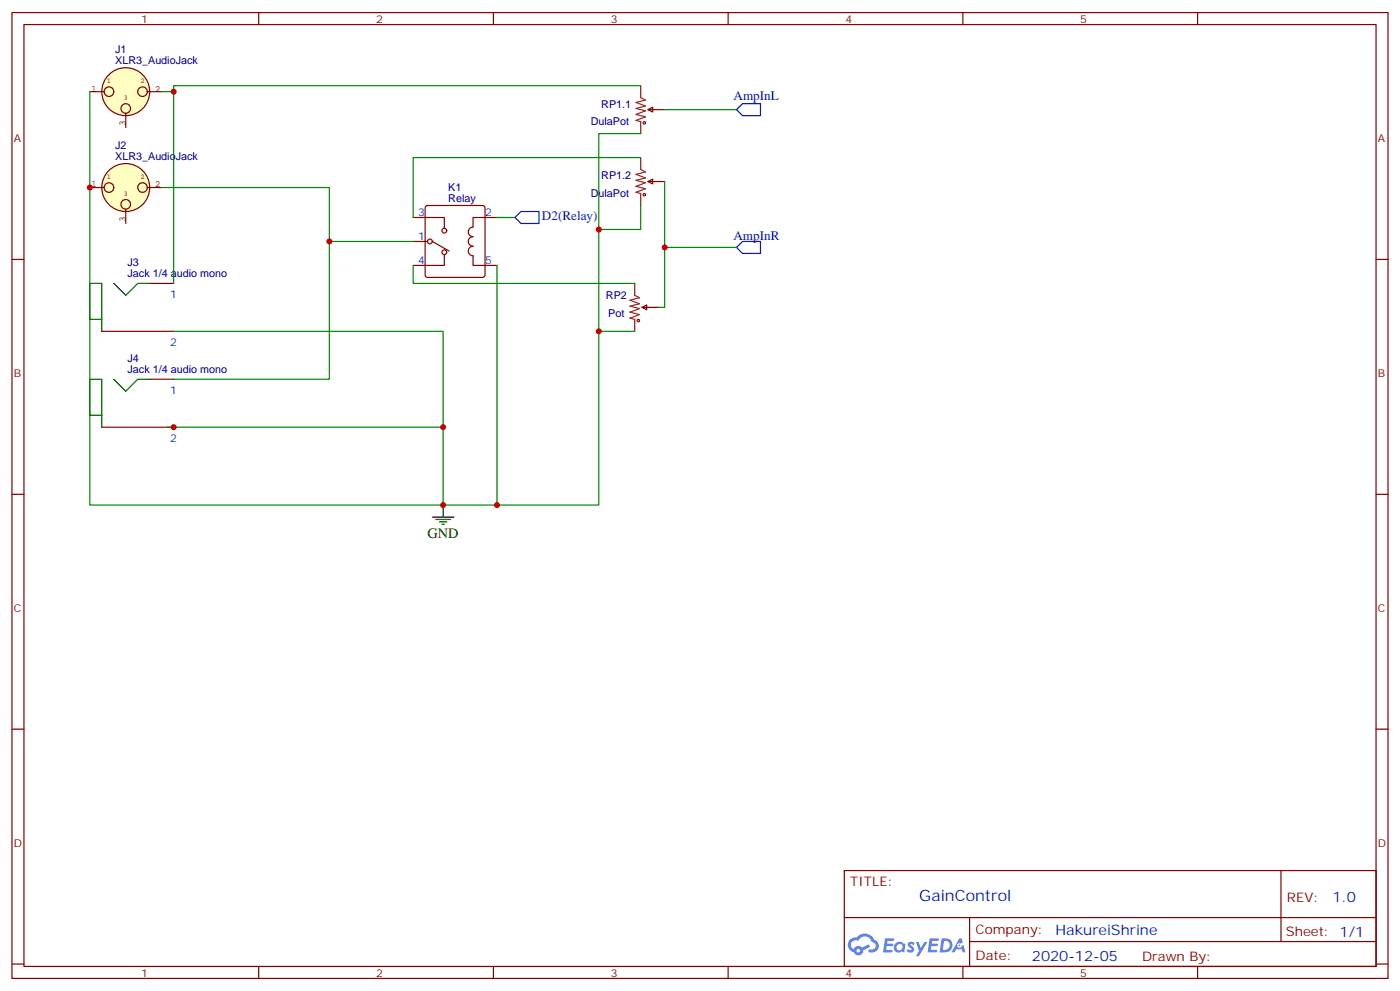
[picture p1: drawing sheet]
<svg xmlns="http://www.w3.org/2000/svg" width="412mm" height="292mm" viewBox="0 0 412 292" stroke-linecap="round" stroke-linejoin="round" font-family="sans-serif">
<g fill="none" stroke="#870000" stroke-width=".35">
<path d="M3.5 3.7h405.4v284.3h-405.4zM7.1 7.2h398.2v277.3h-398.2zM76.2 3.7v3.5M145.3 3.7v3.5M214.5 3.7v3.5M283.6 3.7v3.5M352.8 3.7v3.5M3.5 76.4h3.6M405.3 76.4h3.6M3.5 145.5h3.6M405.3 145.5h3.6M3.5 214.7h3.6"/>
<path d="M405.3 214.7h3.6M248.7 256.3h156.6v28.2h-156.6zM377.3 256.3v20.9M248.7 270.1h156.5M285.6 277.2h119.6M285.6 270.1v14.2M3.5 283.8h3.6M76.2 284.5v3.5M145.3 284.5v3.5M214.5 284.5v3.5M283.6 284.5v3.5M352.8 284.5v3.5"/>
<path d="M405.3 283.8h3.6"/>
</g>
<g fill="#5487ff">
<path d="M267.7 277.5a1.22 1.22 0 0 1 1.7 .2l-.4 .6a.47 .47 0 0 0-.3-.4 .47 .47 0 0 0-.5 .2l.1 .2a1.14 1.14 0 0 1 .8 1.8 1.14 1.14 0 0 1-1.9 0l-.2-.2 .5-.6 .7 .5a.29 .29 0 0 0 .3-.3 .29 .29 0 0 0-.2-.3 1.04 1.04 0 0 1-.6-1.7z"/>
<path d="M260.7 276.2h2.4l.3 .2-.2 .5-1.8 .1-.1 .8h1.5l.3 .4-.3 .4h-1.6l-.2 1.1h1.7l.2 .3-.2 .3-2.6 .1z"/>
<path d="M273.8 276.2h2.4l.3 .2-.1 .5-1.8 .1-.2 .8h1.6l.3 .4-.4 .4-1.6-.1-.1 1.1 1.7 .1 .2 .3-.2 .3-2.6 .1z"/>
<path d="M282.6 276.2h.7l.3 1.3-.6 .3a.69 .69 0 0 0-1 .3 .69 .69 0 0 0 .4 .9 .69 .69 0 0 0 .9-.6l.5-.2 .6 2.2h-.8l-.2-.9h-1.8l-.5 .9h-.8z"/>
<path d="M269.8 277.3h.8l.6 1.8 1.1-1.8h.9l-2.6 4.2h-.8l.9-1.5z"/>
<path d="M277.4 276.2l-.6 4.2h1.3a2.11 2.11 0 0 0 2.5-2.1 2.11 2.11 0 0 0-2.5-2.1zM278.1 277a1.39 1.39 0 0 1 1.7 1.4 1.39 1.39 0 0 1-1.8 1.2h-.3z"/>
<path d="M263.7 277.8a1.54 1.54 0 0 0-.1 2.2 1.54 1.54 0 0 0 2.2 .1l.6 .3 .3-2.3-.2-.3h-.4a1.49 1.49 0 0 0-2.4 0zM264 278.8a.94 .94 0 0 1 1.8 0 .94 .94 0 0 1-1.8 0z"/>
<path d="M250.4 276.6a2.18 2.18 0 0 0 1.1 3.7 1.44 1.44 0 0 0 1.6 .9 1.44 1.44 0 0 0 1.2-1.4l2-1.1-.5-.7-1.9 1a1.47 1.47 0 0 0-2.4 .4 1.39 1.39 0 0 1-.7-1.9 1.39 1.39 0 0 1 2-.5 2.12 2.12 0 0 1 2.2-1.3 2.12 2.12 0 0 1 1.9 1.7 1.14 1.14 0 0 1 1.1 1.4 1.14 1.14 0 0 1-1.7 .7 .43 .43 0 0 0-.5 .4 .43 .43 0 0 0 .4 .5 1.98 1.98 0 0 0 2.5-1.2 1.98 1.98 0 0 0-1.2-2.6 3.1 3.1 0 0 0-5.3-.6l-.9 .1zM252.3 279.9a.55 .55 0 0 1 1.1 0 .55 .55 0 0 1-1.1 0z"/>
<circle cx="282.6" cy="278.3" r=".26"/>
</g>
<path d="M190.9 32.3l1.4-.7v1.4zM190.9 32.3h4.9M190.9 53.4l1.4-.7v1.5zM190.9 53.4h4.9M189.1 90.5l1.4-.7v1.4zM189.1 90.5h4.9" fill="none" stroke="#870000" stroke-width=".35"/>
<g fill="none" stroke="#a10000" stroke-width=".35">
<circle cx="189.8" cy="36.2" r=".35"/>
<circle cx="189.8" cy="57.3" r=".35"/>
<circle cx="188" cy="94.4" r=".35"/>
</g>
<path d="M188.7 25.2v3.6l1.4 .7-2.8 .7 2.8 1-2.8 .7 2.8 .7-2.8 1.1 2.8 .7-2.8 1.1 1.4 .3v3.5M188.7 46.4v3.5l1.4 .7-2.8 .7 2.8 1.1-2.8 .7 2.8 .7-2.8 1.1 2.8 .7-2.8 1 1.4 .4v3.5M187 83.4v3.6l1.4 .7-2.8 .7 2.8 1-2.8 .7 2.8 .7-2.8 1.1 2.8 .7-2.8 1.1 1.4 .3v3.5" fill="none" stroke="#8c2424" stroke-width=".35"/>
<circle cx="37" cy="27" r="7.1" fill="#ffffc2" stroke="#850000" stroke-width=".35"/>
<g fill="none" stroke="#850000" stroke-width=".35">
<path d="M26.5 27h4.2M33.5 27a1.41 1.41 0 0 0-2-1.3 1.41 1.41 0 0 0-.3 2.3 1.41 1.41 0 0 0 2.2-.6l.1-.4M37 33.3v4.3M47.6 27h-4.2a1.41 1.41 0 0 0-2-1.3 1.41 1.41 0 0 0-.4 2.3 1.41 1.41 0 0 0 2.3-.6l.1-.4"/>
<circle cx="37" cy="31.9" r="1.41"/>
</g>
<circle cx="37" cy="55.2" r="7.1" fill="#ffffc2" stroke="#850000" stroke-width=".35"/>
<g fill="none" stroke="#850000" stroke-width=".35">
<path d="M26.5 55.2h4.2M43.4 55.2h4.2M37 61.6v4.2"/>
<circle cx="32.1" cy="55.2" r="1.41"/>
<circle cx="42" cy="55.2" r="1.41"/>
<circle cx="37" cy="60.2" r="1.41"/>
</g>
<g fill="none" stroke="#870000" stroke-width=".35">
<path d="M121.7 64h9.2v3.2M121.7 71.1h4.2M125.5 60.7l.4-.2h16.3l.5 .2 .2 .5v19.8l-.3 .5-.4 .2h-16.3l-.5-.3-.2-.4v-19.8zM127.4 71.1l4.9 2.8M130.9 75v3.1h-9.2M146.4 64h-7.1v2.9a1.41 1.41 0 0 0-1.4 1.4 1.41 1.41 0 0 0 1.4 1.4 1.41 1.41 0 0 0-1.4 1.4 1.41 1.41 0 0 0 1.4 1.4 1.41 1.41 0 0 0-1.4 1.4 1.41 1.41 0 0 0 1.4 1.4v2.8h7.1M30 97.5h21.2M44.1 83.4h7.1M44.1 111.7h7.1M30 125.8h21.2"/>
<circle cx="126.6" cy="71.1" r=".71"/>
<circle cx="130.9" cy="74.3" r=".71"/>
<circle cx="130.9" cy="67.9" r=".71"/>
</g>
<path d="M26.5 83.4h3.5v10.6h-3.5zM30 94v3.5M33.5 83.4l3.5 3.6 3.6-3.6h3.5M26.5 111.7h3.5v10.5h-3.5zM33.5 111.7l3.5 3.5 3.6-3.5h3.5M30 122.2v3.6M127.4 152.2h6.3M128.4 152.9h4.2M129.5 153.6h2.1M130.2 154.3h.7M130.5 148.7v3.5" fill="none" stroke="#000" stroke-width=".35"/>
<g fill="none" stroke="#008700" stroke-width=".35">
<path d="M26.5 27v121.7h104M47.6 27h3.6v56.4M188.7 25.2h-137.5v1.8M188.7 39.3h-12.3v28.3h12.3v-7.1M195.8 32.3h21.2M47.6 55.2h49.4v15.9h24.7M188.7 46.4h-67v17.6M195.8 53.4v37.1h-1.8M97 71.1v40.6h-45.8M121.7 78.1v5.3h65.3M146.4 78.1v70.6h-15.9M146.4 64h5.3"/>
<path d="M176.4 67.6v81.1h-30M195.8 72.8h21.2M51.2 97.5h79.3v28.3M176.4 97.5h10.6M49.4 125.8h81.1v22.9"/>
</g>
<path d="M218.7 30.5h5.3v3.5h-5.3l-1.7-1.7zM151.7 64l1.8-1.7h5.2v3.5h-5.2zM217 72.8l1.7-1.7h5.3v3.5h-5.3z" fill="none" stroke="#00f" stroke-width=".35"/>
<g fill="#c00">
<circle cx="97" cy="71.1" r=".88"/>
<circle cx="51.2" cy="27" r=".88"/>
<circle cx="195.8" cy="72.8" r=".88"/>
<circle cx="26.5" cy="55.2" r=".88"/>
<circle cx="130.5" cy="148.7" r=".88"/>
<circle cx="51.2" cy="125.8" r=".88"/>
<circle cx="130.5" cy="125.8" r=".88"/>
<circle cx="146.4" cy="148.7" r=".88"/>
<circle cx="176.4" cy="67.6" r=".88"/>
<circle cx="176.4" cy="97.5" r=".88"/>
</g>
<text font-size="4.6" fill="#00f" x="270.8" y="265.3">GainControl</text>
<text font-size="4.2" x="125.9" y="158.4">GND</text>
<g font-size="4.2" fill="#00f">
<text x="392.5" y="265.6">1.0</text>
<text x="310.9" y="275.1">HakureiShrine</text>
<text x="304" y="282.9">2020-12-05</text>
</g>
<g font-size="3.9" fill="#00f">
<text x="216.1" y="29.4">AmpInL</text>
<text x="159.6" y="64.7">D2(Relay)</text>
<text x="216.1" y="70.6">AmpInR</text>
</g>
<g font-size="3.9" fill="#800">
<text x="250.5" y="260.9">TITLE:</text>
<text x="379.1" y="265.6">REV:</text>
<text x="287.4" y="275.1">Company:</text>
<text x="378.7" y="275.7">Sheet: 1/1</text>
<text x="287.4" y="282.8">Date:</text>
<text x="336.4" y="282.8">Drawn By:</text>
</g>
<g font-size="3.2" fill="#800">
<text x="41.6" y="6.7">1</text>
<text x="110.8" y="6.7">2</text>
<text x="179.9" y="6.7">3</text>
<text x="249.1" y="6.7">4</text>
<text x="318.2" y="6.7">5</text>
<text x="4.1" y="41.8">A</text>
<text x="405.9" y="41.8">A</text>
<text x="4.1" y="110.9">B</text>
<text x="405.9" y="110.9">B</text>
<text x="4.1" y="180.1">C</text>
<text x="405.9" y="180.1">C</text>
<text x="4.1" y="249.2">D</text>
<text x="405.9" y="249.2">D</text>
<text x="41.6" y="287.5">1</text>
<text x="110.8" y="287.5">2</text>
<text x="179.9" y="287.5">3</text>
<text x="249.1" y="287.5">4</text>
<text x="318.2" y="287.5">5</text>
</g>
<g font-size="3.2" fill="#000080">
<text x="33.9" y="15.7">J1</text>
<text x="33.9" y="18.9">XLR3_AudioJack</text>
<text x="177.1" y="31.6">RP1.1</text>
<text x="174" y="36.9">DulaPot</text>
<text x="33.9" y="47.1">XLR3_AudioJack</text>
<text x="33.9" y="43.9">J2</text>
<text x="177.1" y="52.8">RP1.2</text>
<text x="132" y="59.4">Relay</text>
<text x="132" y="56.2">K1</text>
<text x="174" y="58.1">DulaPot</text>
<text x="37.6" y="81.7">Jack 1/4 audio mono</text>
<text x="37.6" y="78.4">J3</text>
<text x="178.5" y="88.1">RP2</text>
<text x="179.2" y="93.4">Pot</text>
<text x="37.6" y="106.7">J4</text>
<text x="37.6" y="109.9">Jack 1/4 audio mono</text>
</g>
<g font-size="3.2" fill="#00f">
<text x="123.2" y="63.7">3</text>
<text x="142.9" y="63.7">2</text>
<text x="123.2" y="70.7">1</text>
<text x="123.2" y="77.8">4</text>
<text x="142.9" y="77.8">5</text>
<text x="50.1" y="87.7">1</text>
<text x="50.1" y="101.8">2</text>
<text x="50.1" y="115.9">1</text>
<text x="50.1" y="130">2</text>
</g>
<g font-size="2.8" fill="#840000">
<text x="26.8" y="27">1</text>
<text x="45.6" y="27">2</text>
<text x="37" y="37.2" transform="rotate(-90 37 37.2)">3</text>
<text x="26.8" y="55.2">1</text>
<text x="45.6" y="55.2">2</text>
<text x="37" y="65.4" transform="rotate(-90 37 65.4)">3</text>
</g>
<g font-size="2.1" fill="#840000">
<text x="31.5" y="24.5">1</text>
<text x="36.4" y="29.5">3</text>
<text x="41.3" y="24.5">2</text>
<text x="31.5" y="52.7">1</text>
<text x="41.3" y="52.7">2</text>
<text x="36.4" y="57.7">3</text>
</g>
</svg>
